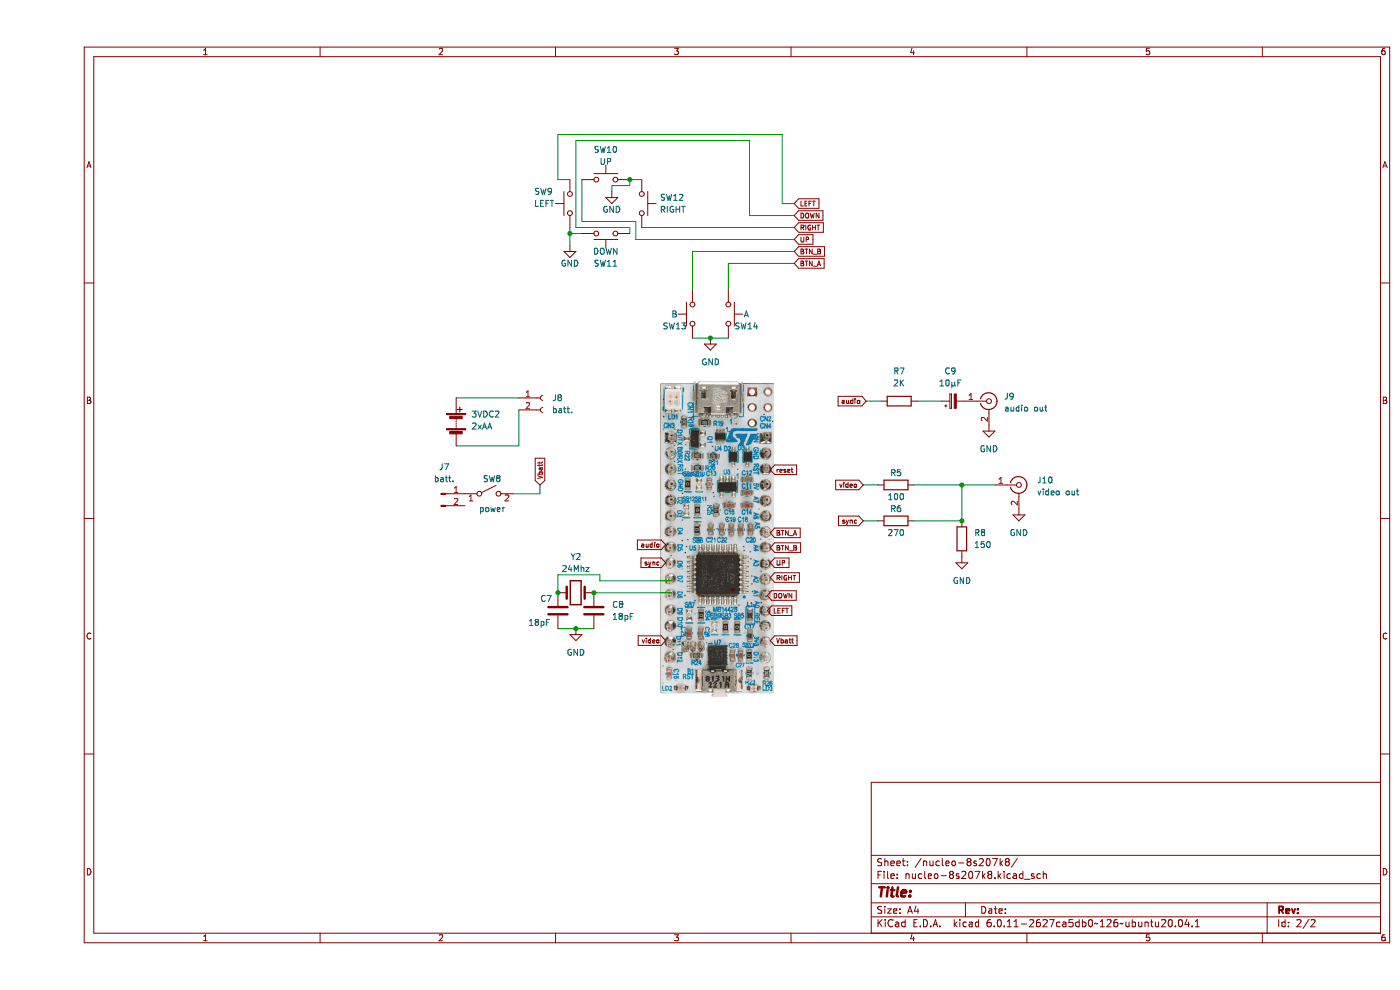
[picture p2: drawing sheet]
(kicad_sch (version 20211123) (generator eeschema)

 (paper "A4")

 (lib_symbols
  (symbol "Connector:Conn_01x02_Female" (pin_names (offset 1.016) hide) (in_bom yes) (on_board yes)
   (property "Reference" "J" (id 0) (at 0 2.54 0) (effects (font (size 1.27 1.27))))
   (property "Value" "Conn_01x02_Female" (id 1) (at 0 -5.08 0) (effects (font (size 1.27 1.27))))
   (property "Footprint" "" (id 2) (at 0 0 0) (effects (font (size 1.27 1.27)) hide))
   (property "Datasheet" "~" (id 3) (at 0 0 0) (effects (font (size 1.27 1.27)) hide))
   (symbol "Conn_01x02_Female_1_1"
    (arc (start 0 -2.032) (mid -0.508 -2.54) (end 0 -3.048) (stroke (width 0.1524) (type default) (color 0 0 0 0)) (fill (type none)))
    (polyline (pts (xy -1.27 -2.54) (xy -0.508 -2.54)) (stroke (width 0.1524) (type default) (color 0 0 0 0)) (fill (type none)))
    (polyline (pts (xy -1.27 0) (xy -0.508 0)) (stroke (width 0.1524) (type default) (color 0 0 0 0)) (fill (type none)))
    (arc (start 0 0.508) (mid -0.508 0) (end 0 -0.508) (stroke (width 0.1524) (type default) (color 0 0 0 0)) (fill (type none)))
    (pin passive line (at -5.08 0 0) (length 3.81) (name "Pin_1" (effects (font (size 1.27 1.27)))) (number "1" (effects (font (size 1.27 1.27)))))
    (pin passive line (at -5.08 -2.54 0) (length 3.81) (name "Pin_2" (effects (font (size 1.27 1.27)))) (number "2" (effects (font (size 1.27 1.27)))))))
  (symbol "Connector:Conn_01x02_Male" (pin_names (offset 1.016) hide) (in_bom yes) (on_board yes)
   (property "Reference" "J" (id 0) (at 0 2.54 0) (effects (font (size 1.27 1.27))))
   (property "Value" "Conn_01x02_Male" (id 1) (at 0 -5.08 0) (effects (font (size 1.27 1.27))))
   (property "Footprint" "" (id 2) (at 0 0 0) (effects (font (size 1.27 1.27)) hide))
   (property "Datasheet" "~" (id 3) (at 0 0 0) (effects (font (size 1.27 1.27)) hide))
   (symbol "Conn_01x02_Male_1_1"
    (polyline (pts (xy 1.27 -2.54) (xy 0.8636 -2.54)) (stroke (width 0.1524) (type default) (color 0 0 0 0)) (fill (type none)))
    (polyline (pts (xy 1.27 0) (xy 0.8636 0)) (stroke (width 0.1524) (type default) (color 0 0 0 0)) (fill (type none)))
    (rectangle (start 0.8636 -2.413) (end 0 -2.667) (stroke (width 0.1524) (type default) (color 0 0 0 0)) (fill (type outline)))
    (rectangle (start 0.8636 0.127) (end 0 -0.127) (stroke (width 0.1524) (type default) (color 0 0 0 0)) (fill (type outline)))
    (pin passive line (at 5.08 0 180) (length 3.81) (name "Pin_1" (effects (font (size 1.27 1.27)))) (number "1" (effects (font (size 1.27 1.27)))))
    (pin passive line (at 5.08 -2.54 180) (length 3.81) (name "Pin_2" (effects (font (size 1.27 1.27)))) (number "2" (effects (font (size 1.27 1.27)))))))
  (symbol "Connector:Conn_Coaxial" (pin_names (offset 1.016) hide) (in_bom yes) (on_board yes)
   (property "Reference" "J" (id 0) (at 0.254 3.048 0) (effects (font (size 1.27 1.27))))
   (property "Value" "Conn_Coaxial" (id 1) (at 2.921 0 90) (effects (font (size 1.27 1.27))))
   (property "Footprint" "" (id 2) (at 0 0 0) (effects (font (size 1.27 1.27)) hide))
   (property "Datasheet" " ~" (id 3) (at 0 0 0) (effects (font (size 1.27 1.27)) hide))
   (symbol "Conn_Coaxial_0_1"
    (arc (start -1.778 -0.508) (mid 0.2311 -1.8066) (end 1.778 0) (stroke (width 0.254) (type default) (color 0 0 0 0)) (fill (type none)))
    (polyline (pts (xy -2.54 0) (xy -0.508 0)) (stroke (width 0) (type default) (color 0 0 0 0)) (fill (type none)))
    (polyline (pts (xy 0 -2.54) (xy 0 -1.778)) (stroke (width 0) (type default) (color 0 0 0 0)) (fill (type none)))
    (circle (center 0 0) (radius 0.508) (stroke (width 0.2032) (type default) (color 0 0 0 0)) (fill (type none)))
    (arc (start 1.778 0) (mid 0.2099 1.8101) (end -1.778 0.508) (stroke (width 0.254) (type default) (color 0 0 0 0)) (fill (type none))))
   (symbol "Conn_Coaxial_1_1"
    (pin passive line (at -5.08 0 0) (length 2.54) (name "In" (effects (font (size 1.27 1.27)))) (number "1" (effects (font (size 1.27 1.27)))))
    (pin passive line (at 0 -5.08 90) (length 2.54) (name "Ext" (effects (font (size 1.27 1.27)))) (number "2" (effects (font (size 1.27 1.27)))))))
  (symbol "Device:Battery" (pin_numbers hide) (pin_names (offset 0) hide) (in_bom yes) (on_board yes)
   (property "Reference" "BT" (id 0) (at 2.54 2.54 0) (effects (font (size 1.27 1.27)) (justify left)))
   (property "Value" "Battery" (id 1) (at 2.54 0 0) (effects (font (size 1.27 1.27)) (justify left)))
   (property "Footprint" "" (id 2) (at 0 1.524 90) (effects (font (size 1.27 1.27)) hide))
   (property "Datasheet" "~" (id 3) (at 0 1.524 90) (effects (font (size 1.27 1.27)) hide))
   (symbol "Battery_0_1"
    (rectangle (start -2.032 -1.397) (end 2.032 -1.651) (stroke (width 0) (type default) (color 0 0 0 0)) (fill (type outline)))
    (rectangle (start -2.032 1.778) (end 2.032 1.524) (stroke (width 0) (type default) (color 0 0 0 0)) (fill (type outline)))
    (rectangle (start -1.3208 -1.9812) (end 1.27 -2.4892) (stroke (width 0) (type default) (color 0 0 0 0)) (fill (type outline)))
    (rectangle (start -1.3208 1.1938) (end 1.27 0.6858) (stroke (width 0) (type default) (color 0 0 0 0)) (fill (type outline)))
    (polyline (pts (xy 0 -1.524) (xy 0 -1.27)) (stroke (width 0) (type default) (color 0 0 0 0)) (fill (type none)))
    (polyline (pts (xy 0 -1.016) (xy 0 -0.762)) (stroke (width 0) (type default) (color 0 0 0 0)) (fill (type none)))
    (polyline (pts (xy 0 -0.508) (xy 0 -0.254)) (stroke (width 0) (type default) (color 0 0 0 0)) (fill (type none)))
    (polyline (pts (xy 0 0) (xy 0 0.254)) (stroke (width 0) (type default) (color 0 0 0 0)) (fill (type none)))
    (polyline (pts (xy 0 0.508) (xy 0 0.762)) (stroke (width 0) (type default) (color 0 0 0 0)) (fill (type none)))
    (polyline (pts (xy 0 1.778) (xy 0 2.54)) (stroke (width 0) (type default) (color 0 0 0 0)) (fill (type none)))
    (polyline (pts (xy 0.254 2.667) (xy 1.27 2.667)) (stroke (width 0.254) (type default) (color 0 0 0 0)) (fill (type none)))
    (polyline (pts (xy 0.762 3.175) (xy 0.762 2.159)) (stroke (width 0.254) (type default) (color 0 0 0 0)) (fill (type none))))
   (symbol "Battery_1_1"
    (pin passive line (at 0 5.08 270) (length 2.54) (name "+" (effects (font (size 1.27 1.27)))) (number "1" (effects (font (size 1.27 1.27)))))
    (pin passive line (at 0 -5.08 90) (length 2.54) (name "-" (effects (font (size 1.27 1.27)))) (number "2" (effects (font (size 1.27 1.27)))))))
  (symbol "Device:C" (pin_numbers hide) (pin_names (offset 0.254)) (in_bom yes) (on_board yes)
   (property "Reference" "C" (id 0) (at 0.635 2.54 0) (effects (font (size 1.27 1.27)) (justify left)))
   (property "Value" "C" (id 1) (at 0.635 -2.54 0) (effects (font (size 1.27 1.27)) (justify left)))
   (property "Footprint" "" (id 2) (at 0.9652 -3.81 0) (effects (font (size 1.27 1.27)) hide))
   (property "Datasheet" "~" (id 3) (at 0 0 0) (effects (font (size 1.27 1.27)) hide))
   (symbol "C_0_1"
    (polyline (pts (xy -2.032 -0.762) (xy 2.032 -0.762)) (stroke (width 0.508) (type default) (color 0 0 0 0)) (fill (type none)))
    (polyline (pts (xy -2.032 0.762) (xy 2.032 0.762)) (stroke (width 0.508) (type default) (color 0 0 0 0)) (fill (type none))))
   (symbol "C_1_1"
    (pin passive line (at 0 3.81 270) (length 2.794) (name "~" (effects (font (size 1.27 1.27)))) (number "1" (effects (font (size 1.27 1.27)))))
    (pin passive line (at 0 -3.81 90) (length 2.794) (name "~" (effects (font (size 1.27 1.27)))) (number "2" (effects (font (size 1.27 1.27)))))))
  (symbol "Device:C_Polarized_Small" (pin_numbers hide) (pin_names (offset 0.254) hide) (in_bom yes) (on_board yes)
   (property "Reference" "C" (id 0) (at 0.254 1.778 0) (effects (font (size 1.27 1.27)) (justify left)))
   (property "Value" "C_Polarized_Small" (id 1) (at 0.254 -2.032 0) (effects (font (size 1.27 1.27)) (justify left)))
   (property "Footprint" "" (id 2) (at 0 0 0) (effects (font (size 1.27 1.27)) hide))
   (property "Datasheet" "~" (id 3) (at 0 0 0) (effects (font (size 1.27 1.27)) hide))
   (symbol "C_Polarized_Small_0_1"
    (rectangle (start -1.524 -0.3048) (end 1.524 -0.6858) (stroke (width 0) (type default) (color 0 0 0 0)) (fill (type outline)))
    (rectangle (start -1.524 0.6858) (end 1.524 0.3048) (stroke (width 0) (type default) (color 0 0 0 0)) (fill (type none)))
    (polyline (pts (xy -1.27 1.524) (xy -0.762 1.524)) (stroke (width 0) (type default) (color 0 0 0 0)) (fill (type none)))
    (polyline (pts (xy -1.016 1.27) (xy -1.016 1.778)) (stroke (width 0) (type default) (color 0 0 0 0)) (fill (type none))))
   (symbol "C_Polarized_Small_1_1"
    (pin passive line (at 0 2.54 270) (length 1.8542) (name "~" (effects (font (size 1.27 1.27)))) (number "1" (effects (font (size 1.27 1.27)))))
    (pin passive line (at 0 -2.54 90) (length 1.8542) (name "~" (effects (font (size 1.27 1.27)))) (number "2" (effects (font (size 1.27 1.27)))))))
  (symbol "Device:Crystal" (pin_numbers hide) (pin_names (offset 1.016) hide) (in_bom yes) (on_board yes)
   (property "Reference" "Y" (id 0) (at 0 3.81 0) (effects (font (size 1.27 1.27))))
   (property "Value" "Crystal" (id 1) (at 0 -3.81 0) (effects (font (size 1.27 1.27))))
   (property "Footprint" "" (id 2) (at 0 0 0) (effects (font (size 1.27 1.27)) hide))
   (property "Datasheet" "~" (id 3) (at 0 0 0) (effects (font (size 1.27 1.27)) hide))
   (symbol "Crystal_0_1"
    (rectangle (start -1.143 2.54) (end 1.143 -2.54) (stroke (width 0.3048) (type default) (color 0 0 0 0)) (fill (type none)))
    (polyline (pts (xy -2.54 0) (xy -1.905 0)) (stroke (width 0) (type default) (color 0 0 0 0)) (fill (type none)))
    (polyline (pts (xy -1.905 -1.27) (xy -1.905 1.27)) (stroke (width 0.508) (type default) (color 0 0 0 0)) (fill (type none)))
    (polyline (pts (xy 1.905 -1.27) (xy 1.905 1.27)) (stroke (width 0.508) (type default) (color 0 0 0 0)) (fill (type none)))
    (polyline (pts (xy 2.54 0) (xy 1.905 0)) (stroke (width 0) (type default) (color 0 0 0 0)) (fill (type none))))
   (symbol "Crystal_1_1"
    (pin passive line (at -3.81 0 0) (length 1.27) (name "1" (effects (font (size 1.27 1.27)))) (number "1" (effects (font (size 1.27 1.27)))))
    (pin passive line (at 3.81 0 180) (length 1.27) (name "2" (effects (font (size 1.27 1.27)))) (number "2" (effects (font (size 1.27 1.27)))))))
  (symbol "Device:R" (pin_numbers hide) (pin_names (offset 0)) (in_bom yes) (on_board yes)
   (property "Reference" "R" (id 0) (at 2.032 0 90) (effects (font (size 1.27 1.27))))
   (property "Value" "R" (id 1) (at 0 0 90) (effects (font (size 1.27 1.27))))
   (property "Footprint" "" (id 2) (at -1.778 0 90) (effects (font (size 1.27 1.27)) hide))
   (property "Datasheet" "~" (id 3) (at 0 0 0) (effects (font (size 1.27 1.27)) hide))
   (symbol "R_0_1"
    (rectangle (start -1.016 -2.54) (end 1.016 2.54) (stroke (width 0.254) (type default) (color 0 0 0 0)) (fill (type none))))
   (symbol "R_1_1"
    (pin passive line (at 0 3.81 270) (length 1.27) (name "~" (effects (font (size 1.27 1.27)))) (number "1" (effects (font (size 1.27 1.27)))))
    (pin passive line (at 0 -3.81 90) (length 1.27) (name "~" (effects (font (size 1.27 1.27)))) (number "2" (effects (font (size 1.27 1.27)))))))
  (symbol "Switch:SW_MEC_5G" (pin_numbers hide) (pin_names (offset 1.016) hide) (in_bom yes) (on_board yes)
   (property "Reference" "SW" (id 0) (at 1.27 2.54 0) (effects (font (size 1.27 1.27)) (justify left)))
   (property "Value" "SW_MEC_5G" (id 1) (at 0 -1.524 0) (effects (font (size 1.27 1.27))))
   (property "Footprint" "" (id 2) (at 0 5.08 0) (effects (font (size 1.27 1.27)) hide))
   (property "Datasheet" "http://www.apem.com/int/index.php?controller=attachment&id_attachment=488" (id 3) (at 0 5.08 0) (effects (font (size 1.27 1.27)) hide))
   (symbol "SW_MEC_5G_0_1"
    (circle (center -2.032 0) (radius 0.508) (stroke (width 0) (type default) (color 0 0 0 0)) (fill (type none)))
    (polyline (pts (xy 0 1.27) (xy 0 3.048)) (stroke (width 0) (type default) (color 0 0 0 0)) (fill (type none)))
    (polyline (pts (xy 2.54 1.27) (xy -2.54 1.27)) (stroke (width 0) (type default) (color 0 0 0 0)) (fill (type none)))
    (circle (center 2.032 0) (radius 0.508) (stroke (width 0) (type default) (color 0 0 0 0)) (fill (type none)))
    (pin passive line (at -5.08 0 0) (length 2.54) (name "A" (effects (font (size 1.27 1.27)))) (number "1" (effects (font (size 1.27 1.27)))))
    (pin passive line (at 5.08 0 180) (length 2.54) (name "B" (effects (font (size 1.27 1.27)))) (number "3" (effects (font (size 1.27 1.27))))))
   (symbol "SW_MEC_5G_1_1"
    (pin passive line (at -5.08 0 0) (length 2.54) hide (name "A" (effects (font (size 1.27 1.27)))) (number "2" (effects (font (size 1.27 1.27)))))
    (pin passive line (at 5.08 0 180) (length 2.54) hide (name "B" (effects (font (size 1.27 1.27)))) (number "4" (effects (font (size 1.27 1.27)))))))
  (symbol "Switch:SW_SPST" (pin_names (offset 0) hide) (in_bom yes) (on_board yes)
   (property "Reference" "SW" (id 0) (at 0 3.175 0) (effects (font (size 1.27 1.27))))
   (property "Value" "SW_SPST" (id 1) (at 0 -2.54 0) (effects (font (size 1.27 1.27))))
   (property "Footprint" "" (id 2) (at 0 0 0) (effects (font (size 1.27 1.27)) hide))
   (property "Datasheet" "~" (id 3) (at 0 0 0) (effects (font (size 1.27 1.27)) hide))
   (symbol "SW_SPST_0_0"
    (circle (center -2.032 0) (radius 0.508) (stroke (width 0) (type default) (color 0 0 0 0)) (fill (type none)))
    (polyline (pts (xy -1.524 0.254) (xy 1.524 1.778)) (stroke (width 0) (type default) (color 0 0 0 0)) (fill (type none)))
    (circle (center 2.032 0) (radius 0.508) (stroke (width 0) (type default) (color 0 0 0 0)) (fill (type none))))
   (symbol "SW_SPST_1_1"
    (pin passive line (at -5.08 0 0) (length 2.54) (name "A" (effects (font (size 1.27 1.27)))) (number "1" (effects (font (size 1.27 1.27)))))
    (pin passive line (at 5.08 0 180) (length 2.54) (name "B" (effects (font (size 1.27 1.27)))) (number "2" (effects (font (size 1.27 1.27)))))))
  (symbol "power:GND" (power) (pin_names (offset 0)) (in_bom yes) (on_board yes)
   (property "Reference" "#PWR" (id 0) (at 0 -6.35 0) (effects (font (size 1.27 1.27)) hide))
   (property "Value" "GND" (id 1) (at 0 -3.81 0) (effects (font (size 1.27 1.27))))
   (property "Footprint" "" (id 2) (at 0 0 0) (effects (font (size 1.27 1.27)) hide))
   (property "Datasheet" "" (id 3) (at 0 0 0) (effects (font (size 1.27 1.27)) hide))
   (symbol "GND_0_1"
    (polyline (pts (xy 0 0) (xy 0 -1.27) (xy 1.27 -1.27) (xy 0 -2.54) (xy -1.27 -1.27) (xy 0 -1.27)) (stroke (width 0) (type default) (color 0 0 0 0)) (fill (type none))))
   (symbol "GND_1_1"
    (pin power_in line (at 0 0 270) (length 0) hide (name "GND" (effects (font (size 1.27 1.27)))) (number "1" (effects (font (size 1.27 1.27))))))))

 (junction (at 110.49 125.73) (diameter 0) (color 0 0 0 0))
 (junction (at 125.73 38.1) (diameter 0) (color 0 0 0 0))
 (junction (at 118.11 125.73) (diameter 0) (color 0 0 0 0))
 (junction (at 113.03 49.53) (diameter 0) (color 0 0 0 0))
 (junction (at 114.3 133.35) (diameter 0) (color 0 0 0 0))
 (junction (at 142.875 71.755) (diameter 0) (color 0 0 0 0))
 (junction (at 196.215 110.49) (diameter 0) (color 0 0 0 0))
 (junction (at 196.215 102.87) (diameter 0) (color 0 0 0 0))

 (wire (pts (xy 113.03 49.53) (xy 113.03 52.07)) (stroke (width 0) (type default) (color 0 0 0 0)))
 (wire (pts (xy 175.895 85.09) (xy 179.07 85.09)) (stroke (width 0) (type default) (color 0 0 0 0)))
 (wire (pts (xy 175.26 102.87) (xy 178.435 102.87)) (stroke (width 0) (type default) (color 0 0 0 0)))
 (wire (pts (xy 142.875 71.755) (xy 146.685 71.755)) (stroke (width 0) (type default) (color 0 0 0 0)))
 (wire (pts (xy 125.73 49.53) (xy 125.73 48.26)) (stroke (width 0) (type default) (color 0 0 0 0)))
 (wire (pts (xy 158.115 28.575) (xy 158.115 43.18)) (stroke (width 0) (type default) (color 0 0 0 0)))
 (wire (pts (xy 88.9 94.615) (xy 102.235 94.615)) (stroke (width 0) (type default) (color 0 0 0 0)))
 (wire (pts (xy 113.03 49.53) (xy 115.57 49.53)) (stroke (width 0) (type default) (color 0 0 0 0)))
 (wire (pts (xy 127 46.99) (xy 127 50.8)) (stroke (width 0) (type default) (color 0 0 0 0)))
 (wire (pts (xy 186.055 102.87) (xy 196.215 102.87)) (stroke (width 0) (type default) (color 0 0 0 0)))
 (wire (pts (xy 110.49 133.35) (xy 114.3 133.35)) (stroke (width 0) (type default) (color 0 0 0 0)))
 (wire (pts (xy 196.215 102.87) (xy 203.2 102.87)) (stroke (width 0) (type default) (color 0 0 0 0)))
 (wire (pts (xy 110.49 28.575) (xy 158.115 28.575)) (stroke (width 0) (type default) (color 0 0 0 0)))
 (wire (pts (xy 146.685 61.595) (xy 146.685 55.88)) (stroke (width 0) (type default) (color 0 0 0 0)))
 (wire (pts (xy 139.065 53.34) (xy 160.655 53.34)) (stroke (width 0) (type default) (color 0 0 0 0)))
 (wire (pts (xy 88.9 84.455) (xy 102.235 84.455)) (stroke (width 0) (type default) (color 0 0 0 0)))
 (wire (pts (xy 114.3 133.35) (xy 118.11 133.35)) (stroke (width 0) (type default) (color 0 0 0 0)))
 (wire (pts (xy 106.68 102.87) (xy 106.68 104.775)) (stroke (width 0) (type default) (color 0 0 0 0)))
 (wire (pts (xy 151.13 29.845) (xy 151.13 45.72)) (stroke (width 0) (type default) (color 0 0 0 0)))
 (wire (pts (xy 113.03 48.26) (xy 113.03 49.53)) (stroke (width 0) (type default) (color 0 0 0 0)))
 (wire (pts (xy 134.62 123.19) (xy 119.38 123.19)) (stroke (width 0) (type default) (color 0 0 0 0)))
 (wire (pts (xy 146.685 55.88) (xy 160.655 55.88)) (stroke (width 0) (type default) (color 0 0 0 0)))
 (wire (pts (xy 114.3 29.845) (xy 151.13 29.845)) (stroke (width 0) (type default) (color 0 0 0 0)))
 (wire (pts (xy 110.49 38.1) (xy 113.03 38.1)) (stroke (width 0) (type default) (color 0 0 0 0)))
 (wire (pts (xy 119.38 123.19) (xy 119.38 121.92)) (stroke (width 0) (type default) (color 0 0 0 0)))
 (wire (pts (xy 119.38 121.92) (xy 110.49 121.92)) (stroke (width 0) (type default) (color 0 0 0 0)))
 (wire (pts (xy 186.055 110.49) (xy 196.215 110.49)) (stroke (width 0) (type default) (color 0 0 0 0)))
 (wire (pts (xy 128.27 48.26) (xy 160.655 48.26)) (stroke (width 0) (type default) (color 0 0 0 0)))
 (wire (pts (xy 186.69 85.09) (xy 191.77 85.09)) (stroke (width 0) (type default) (color 0 0 0 0)))
 (wire (pts (xy 118.11 125.73) (xy 134.62 125.73)) (stroke (width 0) (type default) (color 0 0 0 0)))
 (wire (pts (xy 175.26 110.49) (xy 178.435 110.49)) (stroke (width 0) (type default) (color 0 0 0 0)))
 (wire (pts (xy 110.49 28.575) (xy 110.49 38.1)) (stroke (width 0) (type default) (color 0 0 0 0)))
 (wire (pts (xy 115.57 46.99) (xy 127 46.99)) (stroke (width 0) (type default) (color 0 0 0 0)))
 (wire (pts (xy 121.92 40.64) (xy 121.92 39.37)) (stroke (width 0) (type default) (color 0 0 0 0)))
 (wire (pts (xy 125.73 48.26) (xy 114.3 48.26)) (stroke (width 0) (type default) (color 0 0 0 0)))
 (wire (pts (xy 125.73 39.37) (xy 125.73 38.1)) (stroke (width 0) (type default) (color 0 0 0 0)))
 (wire (pts (xy 102.235 94.615) (xy 102.235 86.995)) (stroke (width 0) (type default) (color 0 0 0 0)))
 (wire (pts (xy 158.115 43.18) (xy 160.655 43.18)) (stroke (width 0) (type default) (color 0 0 0 0)))
 (wire (pts (xy 127 50.8) (xy 160.655 50.8)) (stroke (width 0) (type default) (color 0 0 0 0)))
 (wire (pts (xy 121.92 39.37) (xy 125.73 39.37)) (stroke (width 0) (type default) (color 0 0 0 0)))
 (wire (pts (xy 139.065 71.755) (xy 142.875 71.755)) (stroke (width 0) (type default) (color 0 0 0 0)))
 (wire (pts (xy 125.73 38.1) (xy 128.27 38.1)) (stroke (width 0) (type default) (color 0 0 0 0)))
 (wire (pts (xy 196.215 102.87) (xy 196.215 110.49)) (stroke (width 0) (type default) (color 0 0 0 0)))
 (wire (pts (xy 151.13 45.72) (xy 160.655 45.72)) (stroke (width 0) (type default) (color 0 0 0 0)))
 (wire (pts (xy 114.3 48.26) (xy 114.3 29.845)) (stroke (width 0) (type default) (color 0 0 0 0)))
 (wire (pts (xy 139.065 61.595) (xy 139.065 53.34)) (stroke (width 0) (type default) (color 0 0 0 0)))
 (wire (pts (xy 110.49 121.92) (xy 110.49 125.73)) (stroke (width 0) (type default) (color 0 0 0 0)))
 (wire (pts (xy 115.57 38.1) (xy 115.57 46.99)) (stroke (width 0) (type default) (color 0 0 0 0)))
 (wire (pts (xy 100.965 104.775) (xy 106.68 104.775)) (stroke (width 0) (type default) (color 0 0 0 0)))

 (image (at 144.145 114.3)
  (data))

 (global_label "BTN_B" (shape input) (at 155.575 116.205 0) (fields_autoplaced) (effects (font (size 1 1)) (justify left))
  (property "Références Inter-Feuilles" "${INTERSHEET_REFS}" (id 0) (at 162.0464 116.1425 0) (effects (font (size 1 1)) (justify left) hide)))
 (global_label "video" (shape input) (at 133.35 135.89 180) (fields_autoplaced) (effects (font (size 1 1)) (justify right))
  (property "Références Inter-Feuilles" "${INTERSHEET_REFS}" (id 0) (at 127.5452 135.8275 0) (effects (font (size 1 1)) (justify right) hide)))
 (global_label "DOWN" (shape input) (at 154.94 126.365 0) (fields_autoplaced) (effects (font (size 1 1)) (justify left))
  (property "Références Inter-Feuilles" "${INTERSHEET_REFS}" (id 0) (at 161.0781 126.4275 0) (effects (font (size 1 1)) (justify left) hide)))
 (global_label "reset" (shape input) (at 155.575 99.695 0) (fields_autoplaced) (effects (font (size 1 1)) (justify left))
  (property "Références Inter-Feuilles" "${INTERSHEET_REFS}" (id 0) (at 161.1893 99.7575 0) (effects (font (size 1 1)) (justify left) hide)))
 (global_label "BTN_A" (shape input) (at 160.655 55.88 0) (fields_autoplaced) (effects (font (size 1 1)) (justify left))
  (property "Références Inter-Feuilles" "${INTERSHEET_REFS}" (id 0) (at 166.9836 55.8175 0) (effects (font (size 1 1)) (justify left) hide)))
 (global_label "UP" (shape input) (at 160.655 50.8 0) (fields_autoplaced) (effects (font (size 1 1)) (justify left))
  (property "Références Inter-Feuilles" "${INTERSHEET_REFS}" (id 0) (at 164.6026 50.7375 0) (effects (font (size 1 1)) (justify left) hide)))
 (global_label "video" (shape input) (at 175.26 102.87 180) (fields_autoplaced) (effects (font (size 1 1)) (justify right))
  (property "Références Inter-Feuilles" "${INTERSHEET_REFS}" (id 0) (at 169.4552 102.8075 0) (effects (font (size 1 1)) (justify right) hide)))
 (global_label "LEFT" (shape input) (at 154.94 129.54 0) (fields_autoplaced) (effects (font (size 1 1)) (justify left))
  (property "Références Inter-Feuilles" "${INTERSHEET_REFS}" (id 0) (at 160.1733 129.6025 0) (effects (font (size 1 1)) (justify left) hide)))
 (global_label "Vbatt" (shape input) (at 106.68 102.87 90) (fields_autoplaced) (effects (font (size 1 1)) (justify left))
  (property "Références Inter-Feuilles" "${INTERSHEET_REFS}" (id 0) (at 106.6175 97.1605 90) (effects (font (size 1 1)) (justify left) hide)))
 (global_label "BTN_A" (shape input) (at 155.575 113.03 0) (fields_autoplaced) (effects (font (size 1 1)) (justify left))
  (property "Références Inter-Feuilles" "${INTERSHEET_REFS}" (id 0) (at 161.9036 112.9675 0) (effects (font (size 1 1)) (justify left) hide)))
 (global_label "LEFT" (shape input) (at 160.655 43.18 0) (fields_autoplaced) (effects (font (size 1 1)) (justify left))
  (property "Références Inter-Feuilles" "${INTERSHEET_REFS}" (id 0) (at 165.8883 43.2425 0) (effects (font (size 1 1)) (justify left) hide)))
 (global_label "sync" (shape input) (at 133.35 119.38 180) (fields_autoplaced) (effects (font (size 1 1)) (justify right))
  (property "Références Inter-Feuilles" "${INTERSHEET_REFS}" (id 0) (at 128.1167 119.3175 0) (effects (font (size 1 1)) (justify right) hide)))
 (global_label "UP" (shape input) (at 155.575 119.38 0) (fields_autoplaced) (effects (font (size 1 1)) (justify left))
  (property "Références Inter-Feuilles" "${INTERSHEET_REFS}" (id 0) (at 159.5226 119.3175 0) (effects (font (size 1 1)) (justify left) hide)))
 (global_label "audio" (shape input) (at 175.895 85.09 180) (fields_autoplaced) (effects (font (size 1 1)) (justify right))
  (property "Références Inter-Feuilles" "${INTERSHEET_REFS}" (id 0) (at 169.8998 85.0275 0) (effects (font (size 1 1)) (justify right) hide)))
 (global_label "Vbatt" (shape input) (at 155.575 135.89 0) (fields_autoplaced) (effects (font (size 1 1)) (justify left))
  (property "Références Inter-Feuilles" "${INTERSHEET_REFS}" (id 0) (at 161.2845 135.8275 0) (effects (font (size 1 1)) (justify left) hide)))
 (global_label "audio" (shape input) (at 133.35 115.57 180) (fields_autoplaced) (effects (font (size 1 1)) (justify right))
  (property "Références Inter-Feuilles" "${INTERSHEET_REFS}" (id 0) (at 127.3548 115.5075 0) (effects (font (size 1 1)) (justify right) hide)))
 (global_label "DOWN" (shape input) (at 160.655 45.72 0) (fields_autoplaced) (effects (font (size 1 1)) (justify left))
  (property "Références Inter-Feuilles" "${INTERSHEET_REFS}" (id 0) (at 166.7931 45.7825 0) (effects (font (size 1 1)) (justify left) hide)))
 (global_label "RIGHT" (shape input) (at 160.655 48.26 0) (fields_autoplaced) (effects (font (size 1 1)) (justify left))
  (property "Références Inter-Feuilles" "${INTERSHEET_REFS}" (id 0) (at 166.8407 48.1975 0) (effects (font (size 1 1)) (justify left) hide)))
 (global_label "RIGHT" (shape input) (at 155.575 122.555 0) (fields_autoplaced) (effects (font (size 1 1)) (justify left))
  (property "Références Inter-Feuilles" "${INTERSHEET_REFS}" (id 0) (at 161.7607 122.4925 0) (effects (font (size 1 1)) (justify left) hide)))
 (global_label "BTN_B" (shape input) (at 160.655 53.34 0) (fields_autoplaced) (effects (font (size 1 1)) (justify left))
  (property "Références Inter-Feuilles" "${INTERSHEET_REFS}" (id 0) (at 167.1264 53.2775 0) (effects (font (size 1 1)) (justify left) hide)))
 (global_label "sync" (shape input) (at 175.26 110.49 180) (fields_autoplaced) (effects (font (size 1 1)) (justify right))
  (property "Références Inter-Feuilles" "${INTERSHEET_REFS}" (id 0) (at 170.0267 110.4275 0) (effects (font (size 1 1)) (justify right) hide)))

 (symbol (lib_id "Connector:Conn_Coaxial") (at 201.93 85.09 0) (unit 1) (in_bom yes) (on_board yes) (fields_autoplaced)
  (property "Reference" "J9" (id 0) (at 205.105 84.1131 0) (effects (font (size 1.27 1.27)) (justify left)))
  (property "Value" "audio out" (id 1) (at 205.105 86.6531 0) (effects (font (size 1.27 1.27)) (justify left)))
  (property "Footprint" "" (id 2) (at 201.93 85.09 0) (effects (font (size 1.27 1.27)) hide))
  (property "Datasheet" " ~" (id 3) (at 201.93 85.09 0) (effects (font (size 1.27 1.27)) hide)) (pin "1") (pin "2"))

 (symbol (lib_id "Switch:SW_MEC_5G") (at 139.065 66.675 90) (unit 1) (in_bom yes) (on_board yes)
  (property "Reference" "SW13" (id 0) (at 135.255 69.215 90))
  (property "Value" "B" (id 1) (at 135.255 66.675 90))
  (property "Footprint" "" (id 2) (at 133.985 66.675 0) (effects (font (size 1.27 1.27)) hide))
  (property "Datasheet" "http://www.apem.com/int/index.php?controller=attachment&id_attachment=488" (id 3) (at 133.985 66.675 0) (effects (font (size 1.27 1.27)) hide)) (pin "1") (pin "3") (pin "2") (pin "4"))

 (symbol (lib_id "Switch:SW_MEC_5G") (at 128.27 43.18 270) (unit 1) (in_bom yes) (on_board yes) (fields_autoplaced)
  (property "Reference" "SW12" (id 0) (at 132.08 41.9099 90) (effects (font (size 1.27 1.27)) (justify left)))
  (property "Value" "RIGHT" (id 1) (at 132.08 44.4499 90) (effects (font (size 1.27 1.27)) (justify left)))
  (property "Footprint" "" (id 2) (at 133.35 43.18 0) (effects (font (size 1.27 1.27)) hide))
  (property "Datasheet" "http://www.apem.com/int/index.php?controller=attachment&id_attachment=488" (id 3) (at 133.35 43.18 0) (effects (font (size 1.27 1.27)) hide)) (pin "1") (pin "3") (pin "2") (pin "4"))

 (symbol (lib_id "Device:R") (at 196.215 114.3 180) (unit 1) (in_bom yes) (on_board yes) (fields_autoplaced)
  (property "Reference" "R8" (id 0) (at 198.755 113.0299 0) (effects (font (size 1.27 1.27)) (justify right)))
  (property "Value" "150" (id 1) (at 198.755 115.5699 0) (effects (font (size 1.27 1.27)) (justify right)))
  (property "Footprint" "" (id 2) (at 197.993 114.3 90) (effects (font (size 1.27 1.27)) hide))
  (property "Datasheet" "~" (id 3) (at 196.215 114.3 0) (effects (font (size 1.27 1.27)) hide)) (pin "1") (pin "2"))

 (symbol (lib_id "Switch:SW_MEC_5G") (at 146.685 66.675 270) (unit 1) (in_bom yes) (on_board yes)
  (property "Reference" "SW14" (id 0) (at 150.495 69.215 90))
  (property "Value" "A" (id 1) (at 150.495 66.675 90))
  (property "Footprint" "" (id 2) (at 151.765 66.675 0) (effects (font (size 1.27 1.27)) hide))
  (property "Datasheet" "http://www.apem.com/int/index.php?controller=attachment&id_attachment=488" (id 3) (at 151.765 66.675 0) (effects (font (size 1.27 1.27)) hide)) (pin "1") (pin "3") (pin "2") (pin "4"))

 (symbol (lib_id "power:GND") (at 114.3 133.35 0) (unit 1) (in_bom yes) (on_board yes) (fields_autoplaced)
  (property "Reference" "#PWR012" (id 0) (at 114.3 139.7 0) (effects (font (size 1.27 1.27)) hide))
  (property "Value" "GND" (id 1) (at 114.3 138.43 0))
  (property "Footprint" "" (id 2) (at 114.3 133.35 0) (effects (font (size 1.27 1.27)) hide))
  (property "Datasheet" "" (id 3) (at 114.3 133.35 0) (effects (font (size 1.27 1.27)) hide)) (pin "1"))

 (symbol (lib_id "Switch:SW_SPST") (at 95.885 104.775 0) (unit 1) (in_bom yes) (on_board yes)
  (property "Reference" "SW8" (id 0) (at 96.52 101.6 0))
  (property "Value" "power" (id 1) (at 96.52 107.95 0))
  (property "Footprint" "" (id 2) (at 95.885 104.775 0) (effects (font (size 1.27 1.27)) hide))
  (property "Datasheet" "~" (id 3) (at 95.885 104.775 0) (effects (font (size 1.27 1.27)) hide)) (pin "1") (pin "2"))

 (symbol (lib_id "Device:C") (at 110.49 129.54 0) (unit 1) (in_bom yes) (on_board yes)
  (property "Reference" "C7" (id 0) (at 106.68 127 0) (effects (font (size 1.27 1.27)) (justify left)))
  (property "Value" "18pF" (id 1) (at 104.14 132.08 0) (effects (font (size 1.27 1.27)) (justify left)))
  (property "Footprint" "" (id 2) (at 111.4552 133.35 0) (effects (font (size 1.27 1.27)) hide))
  (property "Datasheet" "~" (id 3) (at 110.49 129.54 0) (effects (font (size 1.27 1.27)) hide)) (pin "1") (pin "2"))

 (symbol (lib_id "power:GND") (at 113.03 52.07 0) (unit 1) (in_bom yes) (on_board yes)
  (property "Reference" "#PWR011" (id 0) (at 113.03 58.42 0) (effects (font (size 1.27 1.27)) hide))
  (property "Value" "GND" (id 1) (at 113.03 55.88 0))
  (property "Footprint" "" (id 2) (at 113.03 52.07 0) (effects (font (size 1.27 1.27)) hide))
  (property "Datasheet" "" (id 3) (at 113.03 52.07 0) (effects (font (size 1.27 1.27)) hide)) (pin "1"))

 (symbol (lib_id "Device:R") (at 182.88 85.09 90) (unit 1) (in_bom yes) (on_board yes) (fields_autoplaced)
  (property "Reference" "R7" (id 0) (at 182.88 78.74 90))
  (property "Value" "2K" (id 1) (at 182.88 81.28 90))
  (property "Footprint" "" (id 2) (at 182.88 86.868 90) (effects (font (size 1.27 1.27)) hide))
  (property "Datasheet" "~" (id 3) (at 182.88 85.09 0) (effects (font (size 1.27 1.27)) hide)) (pin "1") (pin "2"))

 (symbol (lib_id "Switch:SW_MEC_5G") (at 120.65 38.1 0) (unit 1) (in_bom yes) (on_board yes)
  (property "Reference" "SW10" (id 0) (at 120.65 31.75 0))
  (property "Value" "UP" (id 1) (at 120.65 34.29 0))
  (property "Footprint" "" (id 2) (at 120.65 33.02 0) (effects (font (size 1.27 1.27)) hide))
  (property "Datasheet" "http://www.apem.com/int/index.php?controller=attachment&id_attachment=488" (id 3) (at 120.65 33.02 0) (effects (font (size 1.27 1.27)) hide)) (pin "1") (pin "3") (pin "2") (pin "4"))

 (symbol (lib_id "Switch:SW_MEC_5G") (at 113.03 43.18 90) (unit 1) (in_bom yes) (on_board yes)
  (property "Reference" "SW9" (id 0) (at 105.41 40.64 90) (effects (font (size 1.27 1.27)) (justify right)))
  (property "Value" "LEFT" (id 1) (at 105.41 43.18 90) (effects (font (size 1.27 1.27)) (justify right)))
  (property "Footprint" "" (id 2) (at 107.95 43.18 0) (effects (font (size 1.27 1.27)) hide))
  (property "Datasheet" "http://www.apem.com/int/index.php?controller=attachment&id_attachment=488" (id 3) (at 107.95 43.18 0) (effects (font (size 1.27 1.27)) hide)) (pin "1") (pin "3") (pin "2") (pin "4"))

 (symbol (lib_id "power:GND") (at 201.93 90.17 0) (unit 1) (in_bom yes) (on_board yes) (fields_autoplaced)
  (property "Reference" "#PWR016" (id 0) (at 201.93 96.52 0) (effects (font (size 1.27 1.27)) hide))
  (property "Value" "GND" (id 1) (at 201.93 95.25 0))
  (property "Footprint" "" (id 2) (at 201.93 90.17 0) (effects (font (size 1.27 1.27)) hide))
  (property "Datasheet" "" (id 3) (at 201.93 90.17 0) (effects (font (size 1.27 1.27)) hide)) (pin "1"))

 (symbol (lib_id "power:GND") (at 208.28 107.95 0) (unit 1) (in_bom yes) (on_board yes) (fields_autoplaced)
  (property "Reference" "#PWR017" (id 0) (at 208.28 114.3 0) (effects (font (size 1.27 1.27)) hide))
  (property "Value" "GND" (id 1) (at 208.28 113.03 0))
  (property "Footprint" "" (id 2) (at 208.28 107.95 0) (effects (font (size 1.27 1.27)) hide))
  (property "Datasheet" "" (id 3) (at 208.28 107.95 0) (effects (font (size 1.27 1.27)) hide)) (pin "1"))

 (symbol (lib_id "Device:R") (at 182.245 110.49 90) (unit 1) (in_bom yes) (on_board yes)
  (property "Reference" "R6" (id 0) (at 182.245 107.95 90))
  (property "Value" "270" (id 1) (at 182.245 113.03 90))
  (property "Footprint" "" (id 2) (at 182.245 112.268 90) (effects (font (size 1.27 1.27)) hide))
  (property "Datasheet" "~" (id 3) (at 182.245 110.49 0) (effects (font (size 1.27 1.27)) hide)) (pin "1") (pin "2"))

 (symbol (lib_id "Device:Crystal") (at 114.3 125.73 180) (unit 1) (in_bom yes) (on_board yes) (fields_autoplaced)
  (property "Reference" "Y2" (id 0) (at 114.3 118.11 0))
  (property "Value" "24Mhz" (id 1) (at 114.3 120.65 0))
  (property "Footprint" "" (id 2) (at 114.3 125.73 0) (effects (font (size 1.27 1.27)) hide))
  (property "Datasheet" "~" (id 3) (at 114.3 125.73 0) (effects (font (size 1.27 1.27)) hide)) (pin "1") (pin "2"))

 (symbol (lib_id "Connector:Conn_Coaxial") (at 208.28 102.87 0) (unit 1) (in_bom yes) (on_board yes) (fields_autoplaced)
  (property "Reference" "J10" (id 0) (at 212.09 101.8931 0) (effects (font (size 1.27 1.27)) (justify left)))
  (property "Value" "video out" (id 1) (at 212.09 104.4331 0) (effects (font (size 1.27 1.27)) (justify left)))
  (property "Footprint" "" (id 2) (at 208.28 102.87 0) (effects (font (size 1.27 1.27)) hide))
  (property "Datasheet" " ~" (id 3) (at 208.28 102.87 0) (effects (font (size 1.27 1.27)) hide)) (pin "1") (pin "2"))

 (symbol (lib_id "power:GND") (at 121.92 40.64 0) (unit 1) (in_bom yes) (on_board yes)
  (property "Reference" "#PWR013" (id 0) (at 121.92 46.99 0) (effects (font (size 1.27 1.27)) hide))
  (property "Value" "GND" (id 1) (at 121.92 44.45 0))
  (property "Footprint" "" (id 2) (at 121.92 40.64 0) (effects (font (size 1.27 1.27)) hide))
  (property "Datasheet" "" (id 3) (at 121.92 40.64 0) (effects (font (size 1.27 1.27)) hide)) (pin "1"))

 (symbol (lib_id "Connector:Conn_01x02_Female") (at 107.315 84.455 0) (unit 1) (in_bom yes) (on_board yes) (fields_autoplaced)
  (property "Reference" "J8" (id 0) (at 109.22 84.4549 0) (effects (font (size 1.27 1.27)) (justify left)))
  (property "Value" "batt." (id 1) (at 109.22 86.9949 0) (effects (font (size 1.27 1.27)) (justify left)))
  (property "Footprint" "" (id 2) (at 107.315 84.455 0) (effects (font (size 1.27 1.27)) hide))
  (property "Datasheet" "~" (id 3) (at 107.315 84.455 0) (effects (font (size 1.27 1.27)) hide)) (pin "1") (pin "2"))

 (symbol (lib_id "power:GND") (at 196.215 118.11 0) (unit 1) (in_bom yes) (on_board yes)
  (property "Reference" "#PWR015" (id 0) (at 196.215 124.46 0) (effects (font (size 1.27 1.27)) hide))
  (property "Value" "GND" (id 1) (at 196.215 123.19 0))
  (property "Footprint" "" (id 2) (at 196.215 118.11 0) (effects (font (size 1.27 1.27)) hide))
  (property "Datasheet" "" (id 3) (at 196.215 118.11 0) (effects (font (size 1.27 1.27)) hide)) (pin "1"))

 (symbol (lib_id "Device:C") (at 118.11 129.54 0) (unit 1) (in_bom yes) (on_board yes) (fields_autoplaced)
  (property "Reference" "C8" (id 0) (at 121.92 128.2699 0) (effects (font (size 1.27 1.27)) (justify left)))
  (property "Value" "18pF" (id 1) (at 121.92 130.8099 0) (effects (font (size 1.27 1.27)) (justify left)))
  (property "Footprint" "" (id 2) (at 119.0752 133.35 0) (effects (font (size 1.27 1.27)) hide))
  (property "Datasheet" "~" (id 3) (at 118.11 129.54 0) (effects (font (size 1.27 1.27)) hide)) (pin "1") (pin "2"))

 (symbol (lib_id "Device:R") (at 182.245 102.87 90) (unit 1) (in_bom yes) (on_board yes)
  (property "Reference" "R5" (id 0) (at 182.245 100.33 90))
  (property "Value" "100" (id 1) (at 182.245 105.41 90))
  (property "Footprint" "" (id 2) (at 182.245 104.648 90) (effects (font (size 1.27 1.27)) hide))
  (property "Datasheet" "~" (id 3) (at 182.245 102.87 0) (effects (font (size 1.27 1.27)) hide)) (pin "1") (pin "2"))

 (symbol (lib_id "Device:Battery") (at 88.9 89.535 0) (unit 1) (in_bom yes) (on_board yes) (fields_autoplaced)
  (property "Reference" "3VDC2" (id 0) (at 92.075 87.8839 0) (effects (font (size 1.27 1.27)) (justify left)))
  (property "Value" "2xAA" (id 1) (at 92.075 90.4239 0) (effects (font (size 1.27 1.27)) (justify left)))
  (property "Footprint" "" (id 2) (at 88.9 88.011 90) (effects (font (size 1.27 1.27)) hide))
  (property "Datasheet" "~" (id 3) (at 88.9 88.011 90) (effects (font (size 1.27 1.27)) hide)) (pin "1") (pin "2"))

 (symbol (lib_id "Connector:Conn_01x02_Male") (at 85.725 104.775 0) (unit 1) (in_bom yes) (on_board yes) (fields_autoplaced)
  (property "Reference" "J7" (id 0) (at 86.36 99.06 0))
  (property "Value" "batt." (id 1) (at 86.36 101.6 0))
  (property "Footprint" "" (id 2) (at 85.725 104.775 0) (effects (font (size 1.27 1.27)) hide))
  (property "Datasheet" "~" (id 3) (at 85.725 104.775 0) (effects (font (size 1.27 1.27)) hide)) (pin "1") (pin "2"))

 (symbol (lib_id "Switch:SW_MEC_5G") (at 120.65 49.53 180) (unit 1) (in_bom yes) (on_board yes)
  (property "Reference" "SW11" (id 0) (at 120.65 55.88 0))
  (property "Value" "DOWN" (id 1) (at 120.65 53.34 0))
  (property "Footprint" "" (id 2) (at 120.65 54.61 0) (effects (font (size 1.27 1.27)) hide))
  (property "Datasheet" "http://www.apem.com/int/index.php?controller=attachment&id_attachment=488" (id 3) (at 120.65 54.61 0) (effects (font (size 1.27 1.27)) hide)) (pin "1") (pin "3") (pin "2") (pin "4"))

 (symbol (lib_id "Device:C_Polarized_Small") (at 194.31 85.09 90) (unit 1) (in_bom yes) (on_board yes) (fields_autoplaced)
  (property "Reference" "C9" (id 0) (at 193.7639 78.74 90))
  (property "Value" "10µF" (id 1) (at 193.7639 81.28 90))
  (property "Footprint" "" (id 2) (at 194.31 85.09 0) (effects (font (size 1.27 1.27)) hide))
  (property "Datasheet" "~" (id 3) (at 194.31 85.09 0) (effects (font (size 1.27 1.27)) hide)) (pin "1") (pin "2"))

 (symbol (lib_id "power:GND") (at 142.875 71.755 0) (unit 1) (in_bom yes) (on_board yes) (fields_autoplaced)
  (property "Reference" "#PWR014" (id 0) (at 142.875 78.105 0) (effects (font (size 1.27 1.27)) hide))
  (property "Value" "GND" (id 1) (at 142.875 76.835 0))
  (property "Footprint" "" (id 2) (at 142.875 71.755 0) (effects (font (size 1.27 1.27)) hide))
  (property "Datasheet" "" (id 3) (at 142.875 71.755 0) (effects (font (size 1.27 1.27)) hide)) (pin "1")))
